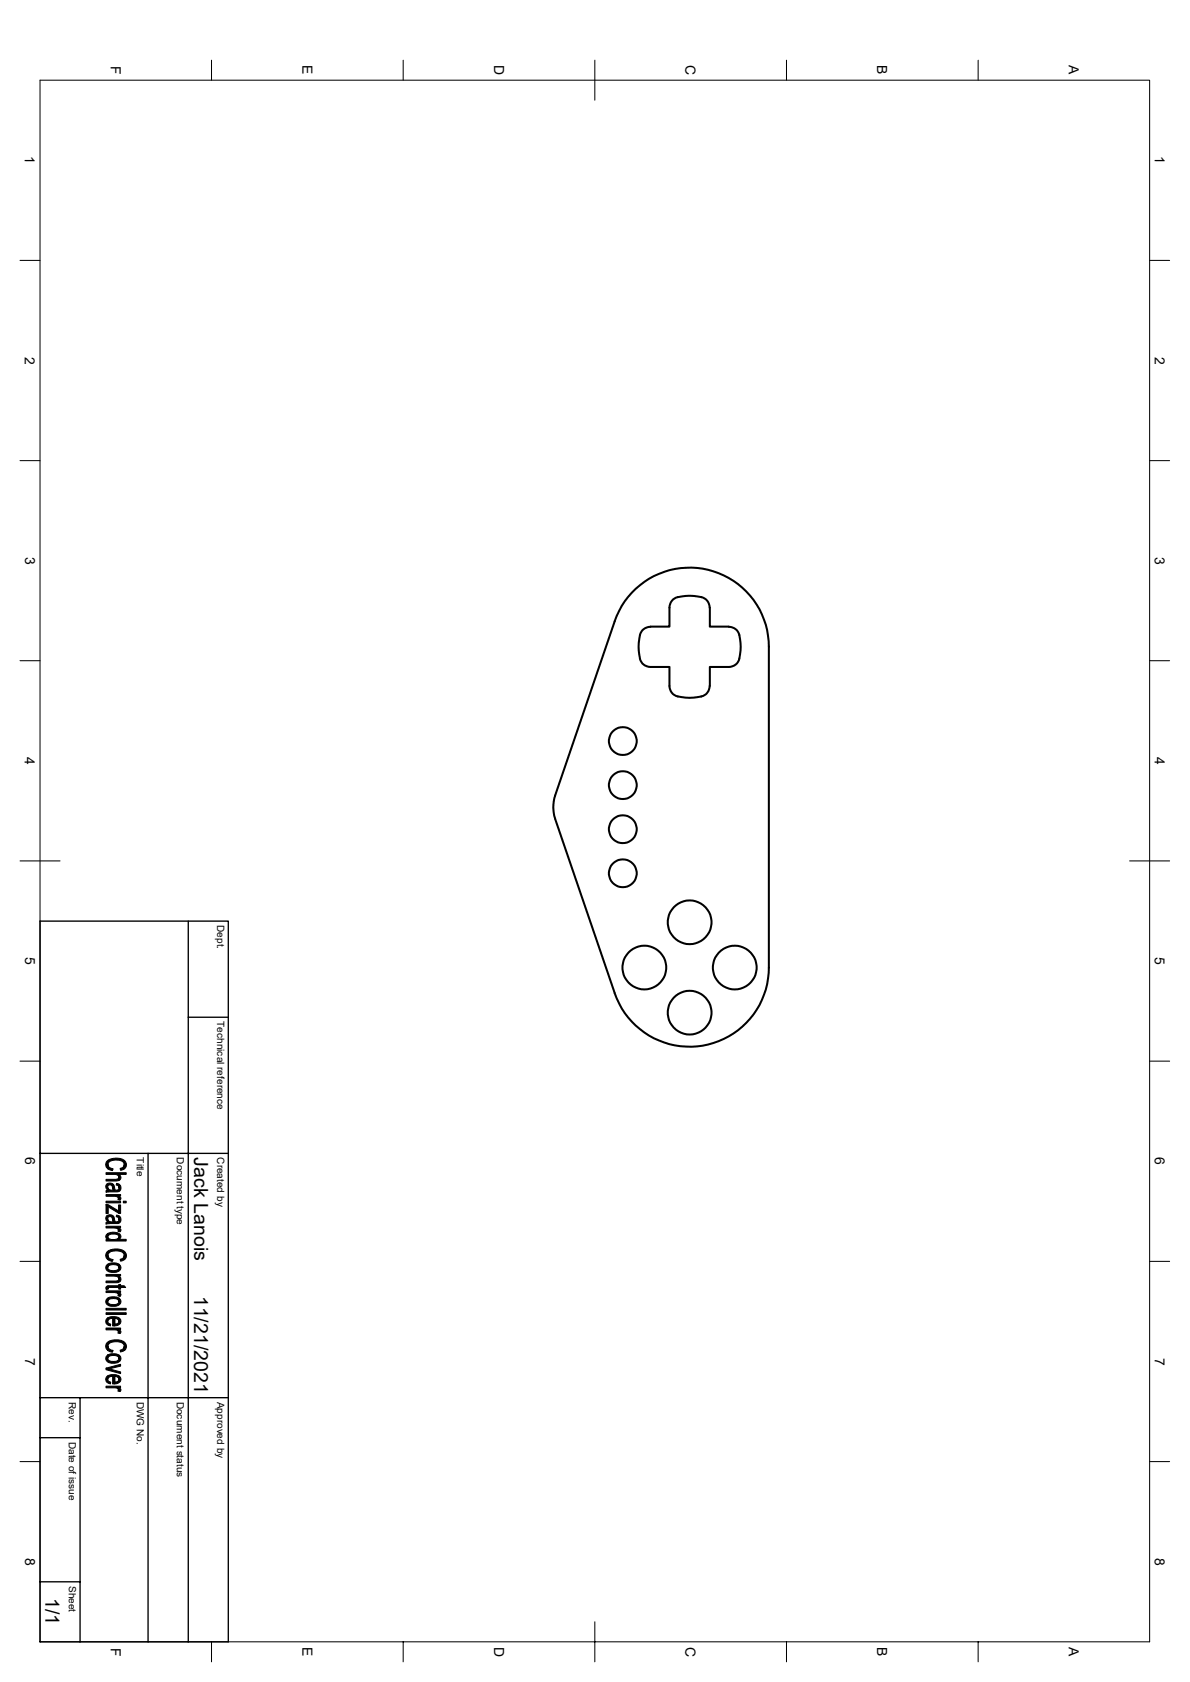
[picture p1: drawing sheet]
<svg xmlns="http://www.w3.org/2000/svg" width="297mm" height="420mm" viewBox="0 0 297 420" stroke-linecap="round" stroke-linejoin="round" font-family="sans-serif">
<g fill="none" stroke="#000" stroke-width=".51">
<path d="M153.4 155.2l-14.8 43.4M153.4 155.1a19.8 19.8 0 0 1 22-13.1 19.8 19.8 0 0 1 16.5 19.5v80.1a19.8 19.8 0 0 1-16.5 19.5 19.8 19.8 0 0 1-22-13.1l-14.8-43.5M169.2 149.1a2.68 2.68 0 0 0-2.1 2.6v4.8h-4.8a2.93 2.93 0 0 0-2.7 3.1l-.2 1.9 .3 2.9M169.2 149.1a11.2 11.2 0 0 1 6.7 .3l.6 .6 .6 1.3 .1 5.2h4.7a2.85 2.85 0 0 1 2.8 3.1l.2 1.9-.4 2.9M159.7 164.5a2.68 2.68 0 0 0 2.6 2h4.8v4.8a2.68 2.68 0 0 0 2.1 2.6M184.5 164.5a2.68 2.68 0 0 1-2.6 2h-4.7v4.8a2.93 2.93 0 0 1-3.1 2.8l-2 .1-2.9-.3M138.6 198.7a9.1 9.1 0 0 0 0 5.7"/>
<circle cx="155.4" cy="185" r="3.5"/>
<circle cx="155.4" cy="196" r="3.5"/>
<circle cx="155.4" cy="207" r="3.5"/>
<circle cx="155.4" cy="218.1" r="3.5"/>
<circle cx="172.1" cy="230.3" r="5.5"/>
<circle cx="160.8" cy="241.6" r="5.5"/>
<circle cx="172.1" cy="252.9" r="5.5"/>
<circle cx="183.4" cy="241.6" r="5.5"/>
</g>
<g fill="none" stroke="#000" stroke-width=".25">
<path d="M52.8 15v5M100.6 15v5M148.5 15v10M196.3 15v5M244.1 15v5M10 20h276.9v390h-276.9zM5 65h5M286.9 65h5M5 115h5M286.9 115h5M5 165h5M286.9 165h5"/>
<path d="M5 215h10M281.9 215h10M5 265h5M286.9 265h5M5 315h5M286.9 315h5M5 365h5M286.9 365h5M52.8 410v5M100.6 410v5M148.5 405v10M196.3 410v5"/>
<path d="M244.1 410v5"/>
</g>
<path d="M10 230h47v180h-47zM47 230v180M47 254h10M10 288h47M37 288v122M10 359h10M10 349h47M20 349v61M10 395h10" fill="none" stroke="#000" stroke-width=".34"/>
<g fill="#000" stroke="#000" stroke-width=".25">
<path d="M26.9 296.4v.8z" fill-rule="evenodd"/>
<path d="M27 290.8a1.17 1.17 0 0 0 1.2 1l-.1 .5-1.2-.5z" fill-rule="evenodd"/>
<path d="M26.6 295.7a1.29 1.29 0 0 1 1.7 .1v1.3a1.35 1.35 0 0 0-.9-1.2l-.5 .3-.1 .9a1.04 1.04 0 0 1-.2-1.4z" fill-rule="evenodd"/>
<path d="M26.5 294.5l2.7-.1 .4-.2v-.3v.9l-.2 .1h-2.9z" fill-rule="evenodd"/>
<path d="M29.1 295.5l.6 .2v.8l-.2-.5-.5-.1z" fill-rule="evenodd"/>
<path d="M26.5 298.3h3.6v.4h-.6v.5l-.2-.3-.6-.2h-2.2z" fill-rule="evenodd"/>
<path d="M29.7 293.2a.81 .81 0 0 1 .5 .8 .81 .81 0 0 1-.6 .8z" fill-rule="evenodd"/>
<path d="M26.9 296.7l.5 .4 .9 .1v-1.4l.3 .7a.56 .56 0 0 0 .5 .7 .56 .56 0 0 0 .6-.7v-.8a1.07 1.07 0 0 1 .4 1.3 1.07 1.07 0 0 1-1.3 .6l-2.3 .1v-.4l.4-.1z" fill-rule="evenodd"/>
<path d="M29.5 298.7l.7 .4-.2 .6-.6-.2z" fill-rule="evenodd"/>
<path d="M30 291.8l.7-.4 .3-.6v1.1l-.9 .3z" fill-rule="evenodd"/>
<path d="M26.5 292.8h5v.4h-1.8l-.1 1.6v-1l-.3-.4-.6-.2h-2.2z" fill-rule="evenodd"/>
<path d="M26.7 289.9l1.4-.6 1.5-.1a1.66 1.66 0 0 1 1.7 2.4l-.3 .3v-1.1a1.85 1.85 0 0 0-2.4-1.1 1.37 1.37 0 0 0-1.6 1.1l-.1 1a1.34 1.34 0 0 1-.2-1.9z" fill-rule="evenodd"/>
<path d="M26.6 308.2l.3-.2v1.5l-.5-.5z" fill-rule="evenodd"/>
<path d="M26.9 304.3v.8z" fill-rule="evenodd"/>
<path d="M26.5 300.8l.5 .5v1.7h-.5z" fill-rule="evenodd"/>
<path d="M27 313.5a1.11 1.11 0 0 0 1.2 1l-.1 .5-1.1-.4z" fill-rule="evenodd"/>
<path d="M26.6 303.6a1.29 1.29 0 0 1 1.7 .1v1.3a1.35 1.35 0 0 0-.9-1.2l-.5 .4-.1 .9a1.04 1.04 0 0 1-.2-1.5z" fill-rule="evenodd"/>
<path d="M26.5 300.8h.5l2.6 1.6 .1 .6-2.7-1.7z" fill-rule="evenodd"/>
<path d="M29.6 318.6v.7z" fill-rule="evenodd"/>
<path d="M29.1 303.4l.6 .2v.9l-.1-.4-.6-.3z" fill-rule="evenodd"/>
<path d="M26.9 315.7a3.2 3.2 0 0 1 2.8-.1v.9a1.74 1.74 0 0 0-2.6-.4l-.2 .4z" fill-rule="evenodd"/>
<path d="M29.6 300.9h.5v2.1h-.4z" fill-rule="evenodd"/>
<path d="M26.5 306.2h3.6v.4h-.6v.5v-.2l-.5-.2-2.5-.1z" fill-rule="evenodd"/>
<path d="M26.5 318.2h3.6v.4h-.5v.5l-.6-.4-2.5-.1z" fill-rule="evenodd"/>
<path d="M26.5 299.9h3.6v.5h-3.6z" fill-rule="evenodd"/>
<path d="M26.9 304.6l.5 .4 .9 .1v-1.4l.3 .8a.55 .55 0 0 0 .5 .6 .55 .55 0 0 0 .6-.6v-.9a1.07 1.07 0 0 1 .4 1.3 1.07 1.07 0 0 1-1.3 .6l-2.3 .2v-.5l.4-.1z" fill-rule="evenodd"/>
<path d="M29.5 306.6l.7 .4-.2 .6-.6-.2z" fill-rule="evenodd"/>
<path d="M26.9 308l1.4-.3a1.42 1.42 0 0 1 1.8 1.2l-.4 .6v-.7a1.79 1.79 0 0 0-2.4-.5l-.4 .5z" fill-rule="evenodd"/>
<path d="M26.8 315.7l.1 .8a1.69 1.69 0 0 0 2.8 .1v-1a1.16 1.16 0 0 1 .4 1.4 1.16 1.16 0 0 1-1.3 .7h-.3a1.54 1.54 0 0 1-2.1-1.4z" fill-rule="evenodd"/>
<path d="M26.5 319.9l2.9-.1 .2-.4 .1-.7a.88 .88 0 0 1 .4 1.1 .88 .88 0 0 1-1.1 .5h-2.5z" fill-rule="evenodd"/>
<path d="M30 314.5l.7-.4 .3-.6-.1 1.1-.8 .3z" fill-rule="evenodd"/>
<path d="M26.9 309a1.98 1.98 0 0 0 2.8-.1v.6h1.8v.4h-5v-.4h.4z" fill-rule="evenodd"/>
<path d="M30.8 299.9h.7v.5h-.7z" fill-rule="evenodd"/>
<path d="M26.8 312.5l1.4-.6h1.4a1.66 1.66 0 0 1 1.7 2.4l-.3 .2v-1a1.92 1.92 0 0 0-2.6-1.1 1.34 1.34 0 0 0-1.4 1.1l-.1 1a1.29 1.29 0 0 1-.1-2z" fill-rule="evenodd"/>
<path d="M26.5 326.7h5v.4h-5z" fill-rule="evenodd"/>
<path d="M26.5 327.8h5v.4h-5z" fill-rule="evenodd"/>
<path d="M26.5 321.3l.5-.2v.8l-.5 .1z" fill-rule="evenodd"/>
<path d="M26.7 329.2l.2-.1 .1 1.1 .6 .4v.5a1.12 1.12 0 0 1-1.1-.6 1.12 1.12 0 0 1 .2-1.3z" fill-rule="evenodd"/>
<path d="M27 336.2a1.18 1.18 0 0 0 1.2 1l-.1 .5-1.1-.4z" fill-rule="evenodd"/>
<path d="M26.9 324.1l1-.3h1.1l.7 .3v.9a1.74 1.74 0 0 0-2.6-.5l-.2 .5z" fill-rule="evenodd"/>
<path d="M26.9 329.1l.9-.3 1.5 .1 .4 .2v.8l-.2-.4-.9-.3v1.9h-.5v-1.9l-.8 .2-.4 .5z" fill-rule="evenodd"/>
<path d="M26.9 338.3l.9-.3 1.2 .1 .7 .2v.9a1.62 1.62 0 0 0-2.4-.6l-.2 .2-.2 .4z" fill-rule="evenodd"/>
<path d="M26.5 322.3h3.6v.4h-.6v.6l-.2-.4-.6-.2h-2.2z" fill-rule="evenodd"/>
<path d="M26.5 331.6h3.6v.4h-.6v.5l-.1-.2-.6-.2h-2.3z" fill-rule="evenodd"/>
<path d="M29.5 322.7l.7 .5-.2 .5-.6-.1z" fill-rule="evenodd"/>
<path d="M26.7 324.3l.2-.2v.9a1.69 1.69 0 0 0 2.8 0v-.9a1.16 1.16 0 0 1 .4 1.4 1.16 1.16 0 0 1-1.3 .7h-.2a1.62 1.62 0 0 1-2.2-1.4z" fill-rule="evenodd"/>
<path d="M28.6 329.2v1.4h.5l.6-.5v-1a1.09 1.09 0 0 1 .4 1.3 1.09 1.09 0 0 1-1.2 .6l-.3 .1z" fill-rule="evenodd"/>
<path d="M29.5 332l.7 .4-.2 .6-.6-.1z" fill-rule="evenodd"/>
<path d="M26.6 338.6l.3-.3v.9a1.78 1.78 0 0 0 2.5 .5l.3-.4v-1a1.13 1.13 0 0 1 .4 1.4 1.13 1.13 0 0 1-1.3 .7 1.73 1.73 0 0 1-2.4-1.3z" fill-rule="evenodd"/>
<path d="M30 337.1l.8-.4 .2-.5-.1 1.1-.8 .3z" fill-rule="evenodd"/>
<path d="M27 321.1h2.6v-.4h.5v.4h.9l.4 .4h-1.3v.4h-.5v-.4h-2.4l-.2 .2z" fill-rule="evenodd"/>
<path d="M26.9 335.1l1-.5h1.4a1.82 1.82 0 0 1 2.2 2l-.5 .6v-1a1.77 1.77 0 0 0-2.3-1.2 1.44 1.44 0 0 0-1.7 1.2l-.1 1a1.31 1.31 0 0 1 0-2.1z" fill-rule="evenodd"/>
<path d="M26.7 343.7l.2-.2 .1 1.2 .6 .4v.5a1.12 1.12 0 0 1-1.1-.7 1.12 1.12 0 0 1 .2-1.2z" fill-rule="evenodd"/>
<path d="M26.9 343.5l.9-.3 1.2 .1 .7 .2v.9l-.2-.4-.9-.3v1.9h-.5v-1.9l-.8 .2-.4 .5z" fill-rule="evenodd"/>
<path d="M26.5 341.6l3.6 1v.4l-3.6-1z" fill-rule="evenodd"/>
<path d="M26.5 341.6l3.6-.9v.4l-2.8 .7z" fill-rule="evenodd"/>
<path d="M26.5 346.1h3.6v.4h-.6v.5l-.1-.2-.6-.3h-2.3z" fill-rule="evenodd"/>
<path d="M28.6 343.7v1.4h.4l.3-.1 .4-.4v-1.1a1.09 1.09 0 0 1 .4 1.3 1.09 1.09 0 0 1-1.2 .7l-.3 .1z" fill-rule="evenodd"/>
<path d="M29.5 346.5l.7 .4-.2 .6-.6-.2z" fill-rule="evenodd"/>
</g>
<g font-size="4.9">
<text x="48.5" y="289" transform="rotate(90 48.5 289)">Jack Lanois</text>
<text x="48.5" y="323.5" transform="rotate(90 48.5 323.5)">11/21/2021</text>
<text x="11.3" y="399.1" transform="rotate(90 11.3 399.1)">1/1</text>
</g>
<g font-size="3.5">
<text x="27.6" y="16.4" transform="rotate(90 27.6 16.4)">F</text>
<text x="75.5" y="16.3" transform="rotate(90 75.5 16.3)">E</text>
<text x="123.3" y="16.3" transform="rotate(90 123.3 16.3)">D</text>
<text x="171.1" y="16.3" transform="rotate(90 171.1 16.3)">C</text>
<text x="218.9" y="16.3" transform="rotate(90 218.9 16.3)">B</text>
<text x="266.8" y="16.3" transform="rotate(90 266.8 16.3)">A</text>
<text x="6.2" y="39" transform="rotate(90 6.2 39)">1</text>
<text x="288.2" y="39" transform="rotate(90 288.2 39)">1</text>
<text x="6.2" y="89" transform="rotate(90 6.2 89)">2</text>
<text x="288.2" y="89" transform="rotate(90 288.2 89)">2</text>
<text x="6.3" y="139" transform="rotate(90 6.3 139)">3</text>
<text x="288.2" y="139" transform="rotate(90 288.2 139)">3</text>
<text x="6.2" y="189" transform="rotate(90 6.2 189)">4</text>
<text x="288.2" y="189" transform="rotate(90 288.2 189)">4</text>
<text x="6.3" y="239" transform="rotate(90 6.3 239)">5</text>
<text x="288.2" y="239" transform="rotate(90 288.2 239)">5</text>
<text x="6.3" y="289" transform="rotate(90 6.3 289)">6</text>
<text x="288.2" y="289" transform="rotate(90 288.2 289)">6</text>
<text x="6.3" y="339" transform="rotate(90 6.3 339)">7</text>
<text x="288.2" y="339" transform="rotate(90 288.2 339)">7</text>
<text x="6.3" y="389" transform="rotate(90 6.3 389)">8</text>
<text x="288.2" y="389" transform="rotate(90 288.2 389)">8</text>
<text x="27.6" y="411.4" transform="rotate(90 27.6 411.4)">F</text>
<text x="75.5" y="411.3" transform="rotate(90 75.5 411.3)">E</text>
<text x="123.3" y="411.2" transform="rotate(90 123.3 411.2)">D</text>
<text x="171.1" y="411.2" transform="rotate(90 171.1 411.2)">C</text>
<text x="218.9" y="411.3" transform="rotate(90 218.9 411.3)">B</text>
<text x="266.8" y="411.3" transform="rotate(90 266.8 411.3)">A</text>
</g>
<g font-size="2.5">
<text x="54.2" y="231" transform="rotate(90 54.2 231)">Dept.</text>
<text x="54.2" y="255" transform="rotate(90 54.2 255)">Technical reference</text>
<text x="34.2" y="289" transform="rotate(90 34.2 289)">Title</text>
<text x="44.2" y="289" transform="rotate(90 44.2 289)">Document type</text>
<text x="54.2" y="289" transform="rotate(90 54.2 289)">Created by</text>
<text x="17.2" y="350" transform="rotate(90 17.2 350)">Rev.</text>
<text x="34.2" y="350" transform="rotate(90 34.2 350)">DWG No.</text>
<text x="44.2" y="350" transform="rotate(90 44.2 350)">Document status</text>
<text x="54.2" y="350" transform="rotate(90 54.2 350)">Approved by</text>
<text x="17.2" y="360" transform="rotate(90 17.2 360)">Date of issue</text>
<text x="17.2" y="396" transform="rotate(90 17.2 396)">Sheet</text>
</g>
</svg>
